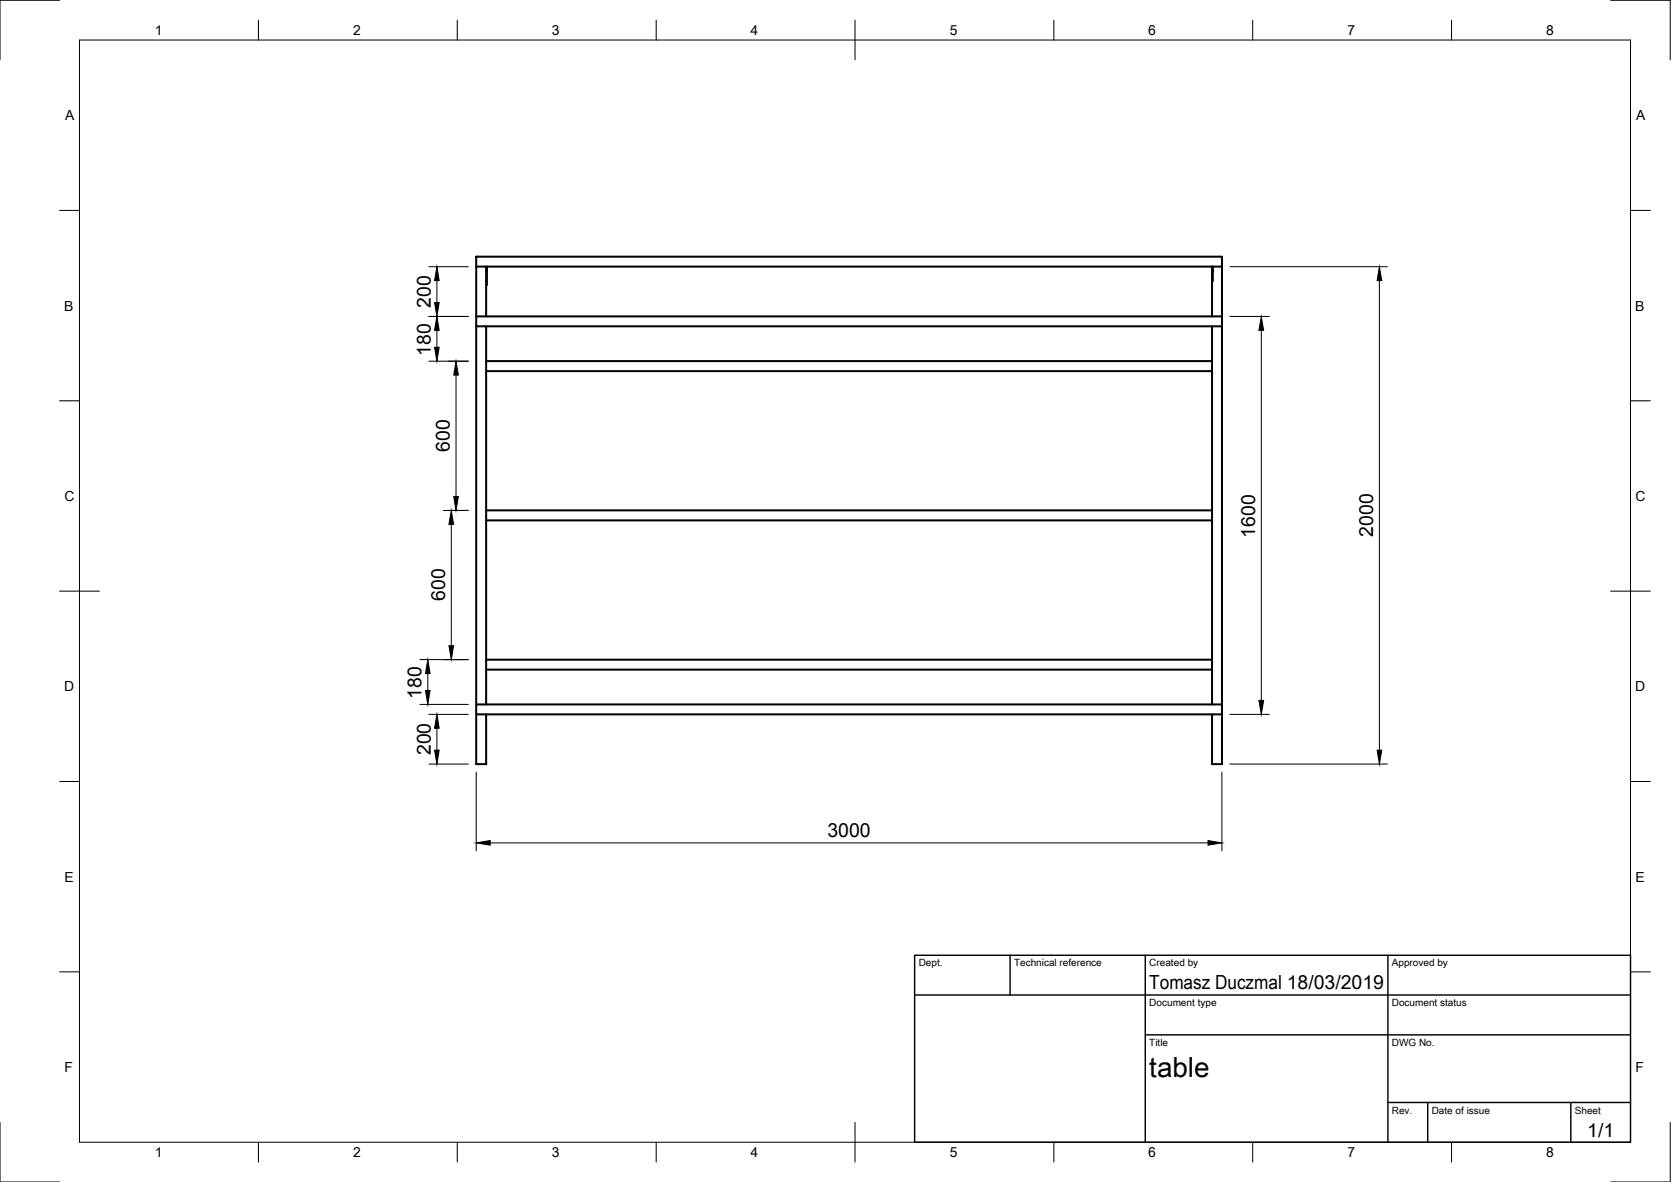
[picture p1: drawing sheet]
<svg xmlns="http://www.w3.org/2000/svg" width="420mm" height="297mm" viewBox="0 0 420 297" stroke-linecap="round" stroke-linejoin="round" font-family="sans-serif">
<!-- layer: Visible -->
<g fill="none" stroke="#000" stroke-width=".51">
<path d="M119.7 64.5h187.6v2.5h-187.6zM119.7 67v12.5M122.2 68.2v11.3M122.4 68.2v-1.2h-.2v1.2h.2v3.4h-.2M304.8 68.2v11.3M304.9 68.2v-1.2h-.1l.1 3.6M307.3 79.5h-187.6v2.5h187.6M307.3 67v125h-2.5v-12.5M119.7 82v95M122.2 82v95M122.2 93.3h182.6M122.2 90.7h182.6"/>
<path d="M304.8 82v95M122.2 130.8h182.6M122.2 128.3h182.6M119.7 179.5v12.5h2.5v-12.5M122.2 168.3h182.6M122.2 165.8h182.6M307.3 177h-187.6v2.5h187.6"/>
</g>
<!-- layer: Border -->
<g fill="none" stroke="#000" stroke-width=".25">
<path d="M15 .1h-15v15M20 10.1h390v276.9h-390zM65 5.1v5M115 5.1v5M165 5.1v5M215 5.1v10M265 5.1v5M315 5.1v5M365 5.1v5M405 .1h15v15M15 52.9h5M410 52.9h5"/>
<path d="M15 100.7h5M410 100.7h5M15 148.6h10M405 148.6h10M15 196.4h5M410 196.4h5M15 244.2h5M410 244.2h5M0 282.1v14.9h15M65 287v5M115 287v5M165 287v5"/>
<path d="M215 282.1v9.9M265 287v5M315 287v5M365 287v5M420 282.1v14.9h-15"/>
</g>
<!-- layer: TitleBlock -->
<path d="M230 240.1h180v46.9h-180zM230 250h180M254 240.1v9.9M288 240.1v46.9M349 240.1v46.9M288 260.1h122M349 277.1h61M359 277.1v9.9M395 277.1v9.9" fill="none" stroke="#000" stroke-width=".36"/>
<!-- layer: Dimensions -->
<g fill="none" stroke="#000" stroke-width=".25">
<path d="M107.8 67h10M107.8 79.5h10M109.9 70.5v5.5M309.2 67h39.6M309.2 79.5h10M346.8 70.5v118M107.8 90.8h10M109.9 83v4.3M114.7 94.3v30.5M317.1 83v93M111.5 128.3h6.3M113.5 131.8v30.5"/>
<path d="M105.6 165.8h12.2M105.6 177h12.2M107.6 169.3v4.2M107.8 179.5h10M309.2 179.5h10M107.8 192h10M109.9 183v5.5M119.7 194v19.8M307.2 194v19.8M309.2 192h39.6M123.3 211.8h180.4"/>
</g>
<g fill="#000" stroke="#000" stroke-width=".25">
<path d="M109.3 76h1.1l-.5 3.5zM109.9 67l.5 3.5h-1.1zM346.8 67l.6 3.5h-1.1zM109.3 87.3h1.1l-.5 3.5zM109.9 79.5l.5 3.5h-1.1zM114.7 90.8l.6 3.5h-1.2zM317.1 79.5l.6 3.5h-1.2zM113.5 128.3l.5 3.5h-1.1zM114.1 124.8h1.2l-.6 3.5zM107.6 165.8l.5 3.5h-1.1zM107 173.5h1.1l-.5 3.5zM112.9 162.3h1.1l-.5 3.5z"/>
<path d="M316.5 176h1.2l-.6 3.5zM109.3 188.5h1.1l-.5 3.5zM109.9 179.5l.5 3.5h-1.1zM346.3 188.5h1.1l-.6 3.5zM119.7 211.8l3.6-.6v1.2zM303.7 211.2l3.5 .6-3.5 .6z"/>
</g>
<text font-size="7" x="289" y="270.6">table</text>
<g font-size="4.9">
<text x="108.3" y="77.3" transform="rotate(-90 108.3 77.3)">200</text>
<text x="108.3" y="89.4" transform="rotate(-90 108.3 89.4)">180</text>
<text x="113.1" y="113.5" transform="rotate(-90 113.1 113.5)">600</text>
<text x="315.6" y="135.1" transform="rotate(-90 315.6 135.1)">1600</text>
<text x="345.3" y="134.9" transform="rotate(-90 345.3 134.9)">2000</text>
<text x="111.9" y="151.1" transform="rotate(-90 111.9 151.1)">600</text>
<text x="106" y="175.6" transform="rotate(-90 106 175.6)">180</text>
<text x="108.3" y="189.8" transform="rotate(-90 108.3 189.8)">200</text>
<text x="208.1" y="210.3">3000</text>
<text x="289" y="248.5">Tomasz Duczmal 18/03/2019</text>
<text x="399.1" y="285.7">1/1</text>
</g>
<g font-size="3.5">
<text x="39" y="8.8">1</text>
<text x="88.8" y="8.8">2</text>
<text x="138.8" y="8.8">3</text>
<text x="188.7" y="8.8">4</text>
<text x="238.8" y="8.8">5</text>
<text x="288.7" y="8.8">6</text>
<text x="338.8" y="8.8">7</text>
<text x="388.8" y="8.8">8</text>
<text x="16.4" y="30.2">A</text>
<text x="411.4" y="30.2">A</text>
<text x="16.2" y="78">B</text>
<text x="411.2" y="78">B</text>
<text x="16.2" y="125.9">C</text>
<text x="411.2" y="125.9">C</text>
<text x="16.2" y="173.7">D</text>
<text x="411.2" y="173.7">D</text>
<text x="16.2" y="221.6">E</text>
<text x="411.2" y="221.6">E</text>
<text x="16.2" y="269.4">F</text>
<text x="411.2" y="269.4">F</text>
<text x="39" y="290.8">1</text>
<text x="88.8" y="290.8">2</text>
<text x="138.8" y="290.8">3</text>
<text x="188.7" y="290.8">4</text>
<text x="238.8" y="290.8">5</text>
<text x="288.7" y="290.8">6</text>
<text x="338.8" y="290.8">7</text>
<text x="388.8" y="290.8">8</text>
</g>
<g font-size="2.5">
<text x="231" y="242.9">Dept.</text>
<text x="255" y="242.9">Technical reference</text>
<text x="289" y="242.9">Created by</text>
<text x="350" y="242.9">Approved by</text>
<text x="289" y="252.8">Document type</text>
<text x="350" y="252.8">Document status</text>
<text x="289" y="262.9">Title</text>
<text x="350" y="262.9">DWG No.</text>
<text x="350" y="279.9">Rev.</text>
<text x="360" y="279.9">Date of issue</text>
<text x="396" y="279.9">Sheet</text>
</g>
</svg>
